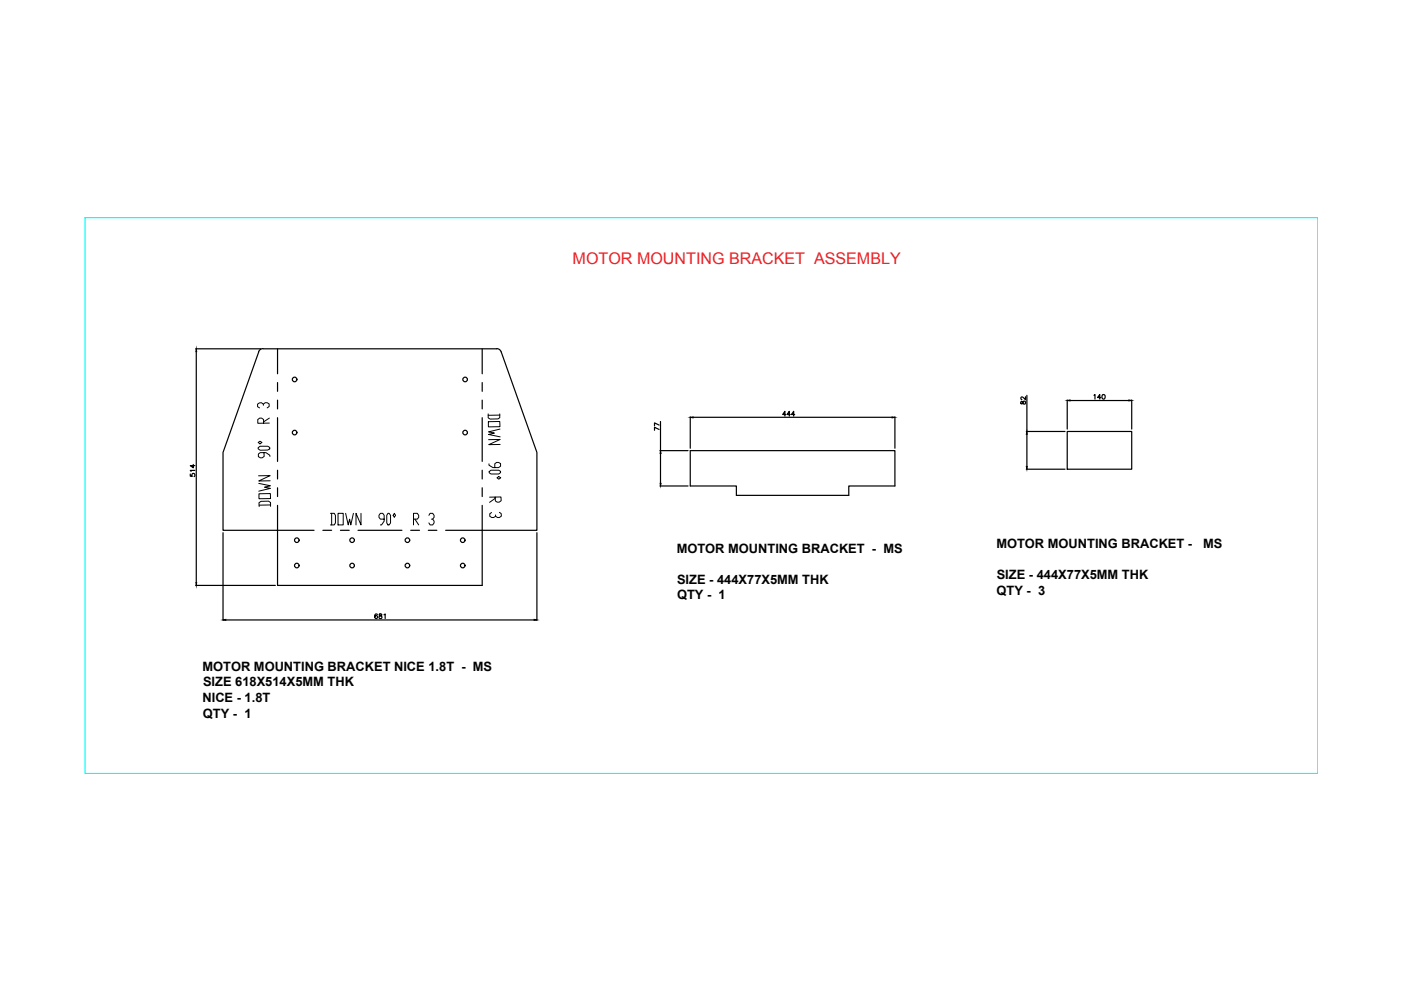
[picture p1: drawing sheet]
<svg xmlns="http://www.w3.org/2000/svg" width="297mm" height="210mm" viewBox="0 0 297 210" stroke-linecap="round" stroke-linejoin="round" font-family="sans-serif">
<!-- layer: 0 -->
<g fill="none" stroke="#000" stroke-width=".25">
<path d="M41.5 74h13.8M41.6 74.5v49M55.8 73.9a.92 .92 0 0 0-.9 .7l-7.6 21.3v16.5h11.5v11.7h43.4v-17M55.8 74h49.5M58.8 74v5.2M102.2 74v5.2M105.3 73.9a.99 .99 0 0 1 .9 .7M106.3 74.6l7.5 21.3v16.5h-19.3M41 98.5v.7l-.7-.5h1M41.3 99.7h-1l.2 .2M58.8 81.1v1.9M58.8 84.8v1.9"/>
<path d="M58.8 88.6v9.2M58.8 99.7v1.9M102.2 81.1v1.9M102.2 84.8v1.9M102.2 88.6v9.2M102.2 99.7v1.9M139.7 91.1l-.9-.5v.6M139.7 90.1l-.9-.4v.6M139.9 95.5h6M140 89.4v6.1M140 96.1v6.4M146.3 95.5h43.4v7.5h-9.7v2h-23.9v-2h-9.8z"/>
<path d="M146.3 88.4v6.6M146.9 88.5h42.2M166.6 87.9h-.7l.5-.7v1M167.6 87.9h-.7l.4-.7v1M168.5 87.9h-.7l.5-.7v1M189.7 88.4v6.6M216.5 85.1v.5h.2l.3-.5h.3l.1 .5h-.4l-.3-.5zM217.4 84.1v.7l-.8-.6-.1 .3 .2 .2M217.6 99.5h8.2M217.6 91.5h8.2M217.7 83.8v7.7M217.7 92.1v6.8"/>
<path d="M226.3 91.5h13.6v8h-13.6zM226.3 84.8v6.2M226.9 84.9h12.5M231.9 83.8l.3-.1v.9M233.4 84.3h-.7l.5-.6v.9M239.9 84.8v6.2M40.3 100.5v.5h.5a.36 .36 0 0 1-.1-.5 .36 .36 0 0 1 .6 0 .36 .36 0 0 1-.2 .5M47.3 112.9v18.6M58.8 107.1v5.3h7.8M58.8 103.4v1.9M68.5 112.4h1.8M72.2 112.4h1.8"/>
<path d="M75.9 112.4h9.3M87.1 112.4h1.8M90.8 112.4h1.8M102.2 103.4v1.9M113.8 112.9v18.6M139.9 103h6M41.5 124.1h16.9M47.9 131.4h65.3M80 130.3l-.2-.1a.47 .47 0 0 0-.4 .5 .47 .47 0 0 0 .5 .4 .31 .31 0 0 0 0-.5 .31 .31 0 0 0-.4 .2M80.4 130.2v.3l.5 .2v.4h-.5v-.4l.5-.3v-.2zM81.4 130.3l.3-.1v.9"/>
<circle cx="62.5" cy="80.5" r=".49"/>
<circle cx="62.5" cy="91.7" r=".49"/>
<circle cx="98.6" cy="91.7" r=".49"/>
<circle cx="98.6" cy="80.5" r=".49"/>
<circle cx="234" cy="84.1" r=".44"/>
<circle cx="62.9" cy="114.5" r=".49"/>
<circle cx="62.9" cy="119.9" r=".49"/>
<circle cx="74.7" cy="114.5" r=".49"/>
<circle cx="74.7" cy="119.9" r=".49"/>
<circle cx="86.4" cy="114.5" r=".49"/>
<circle cx="86.4" cy="119.9" r=".49"/>
<circle cx="98.1" cy="119.9" r=".49"/>
<circle cx="98.1" cy="114.5" r=".49"/>
</g>
<path d="M18 46.1h261.4v117.9h-261.4z" fill="none" stroke="#0ff" stroke-width=".25"/>
<path d="M41.6 74l.1 .5h-.2zM140 95.5l.2 .6h-.2zM146.3 88.5l.6-.1v.2zM189.1 88.4l.6 .1-.6 .1zM217.6 98.9h.2l-.1 .6zM217.7 91.5l.1 .6h-.2zM226.3 84.9l.6-.1v.2zM239.4 84.8l.5 .1-.5 .1zM140 102.5h.2l-.2 .5zM41.5 123.5h.2l-.1 .6zM47.3 131.4l.6-.1v.2zM113.2 131.3l.6 .1-.6 .1z" fill="#000" stroke="#000" stroke-width=".21"/>
<g fill="none" stroke="#000" stroke-width=".21">
<path d="M54.7 94.9l.5-.3h1.6l.4 .3v.3l-.4 .2-1.6 .1-.5-.3zM54.7 93.8l.4-.2 .4 .2-.4 .3zM55.8 85.9v-.2l-.4-.3h-.4l-.4 .3v.5l.4 .3M55.8 85.7l.4-.3h.4l.5 .2v.6l-.5 .3M56 96v.8l-.4 .3h-.4l-.4-.3v-.5l.4-.3h1.2l.8 .5v.3M57.1 89.7h-2.4v-.8l.4-.3h.4l.4 .3v.8M57.1 88.6l-1.2 .9M103.5 87.8v.8l.4 .3 1.7-.1 .4-.2v-.8M103.5 89.4h2.5v1.1h-2.5zM103.6 93.2h2.4l-2.4 1.1 2.4-.1M103.7 98.3v.3l.8 .5h1.2l.4-.3v-.5l-.4-.3h-.4l-.4 .3v.8M103.7 100l.4-.3h1.6l.4 .2v.3l-.4 .3h-1.6l-.4-.3z"/>
<path d="M106 88l-2.5 .1M106 91l-2.4 .6 1.2 .2-1.2 .3 2.4 .5M54.8 100.9l2.5-.1-2.4 1.2 2.4-.1M54.9 102.5l2.4 .5-1.2 .3 1.2 .2-2.4 .6M54.9 104.7l2.4-.1 .1 1.1h-2.5zM57.4 107.4v-.8l-.5-.3h-1.6l-.4 .3v.8M57.4 107.1h-2.5M70.1 108.8h.8l.2 .5v1.6l-.2 .4h-.8M70.3 108.8v2.5M71.7 108.8h1.1v2.5h-1.1zM73.3 108.8l.5 2.5 .3-1.2 .3 1.2 .5-2.5M76.5 108.8v2.5l-1-2.5v2.5"/>
<path d="M81.4 110.1h-.8l-.3-.4v-.4l.3-.5h.6l.2 .5v1.2l-.5 .8h-.3M82.3 108.8h.2l.3 .5v1.6l-.3 .4h-.2l-.3-.4v-1.6zM83.6 108.8l.3 .5-.3 .4-.2-.4zM87.7 110.1h.8l.3-.4v-.4l-.3-.5h-.8v2.5M88 110.1l.8 1.2M90.9 109.3l.3-.5h.5l.3 .5v.4l-.3 .4h-.2M91.7 110.1l.3 .4v.4l-.3 .4h-.5l-.3-.4M103.8 105.4h2.4l.1 .8-.5 .3h-.4l-.4-.3v-.8M104.2 108.7l-.4 .2v.6l.5 .2h.3l.5-.2M105 105.7l-1.2 .8M105.4 101.3l.3-.3 .5 .3-.5 .3zM105.9 108.6l.4 .3v.5l-.4 .3h-.4l-.4-.2v-.3"/>
</g>
<text font-size="3.4" fill="#ed1f24" x="121.4" y="56">MOTOR MOUNTING BRACKET ASSEMBLY</text>
<g font-size="2.7">
<text x="143.5" y="117.2">MOTOR MOUNTING BRACKET - MS</text>
<text x="211.2" y="116.3">MOTOR MOUNTING BRACKET -</text>
<text x="255.1" y="116.3">MS</text>
<text x="143.6" y="123.8">SIZE - 444X77X5MM THK</text>
<text x="211.3" y="122.8">SIZE - 444X77X5MM THK</text>
<text x="143.6" y="127">QTY - 1</text>
<text x="211.3" y="126.1">QTY - 3</text>
<text x="42.9" y="142.3">MOTOR MOUNTING BRACKET NICE 1.8T - MS</text>
<text x="42.9" y="148.8">NICE - 1.8T</text>
<text x="43.1" y="145.5">SIZE 618X514X5MM THK</text>
<text x="43" y="152.1">QTY - 1</text>
</g>
</svg>
